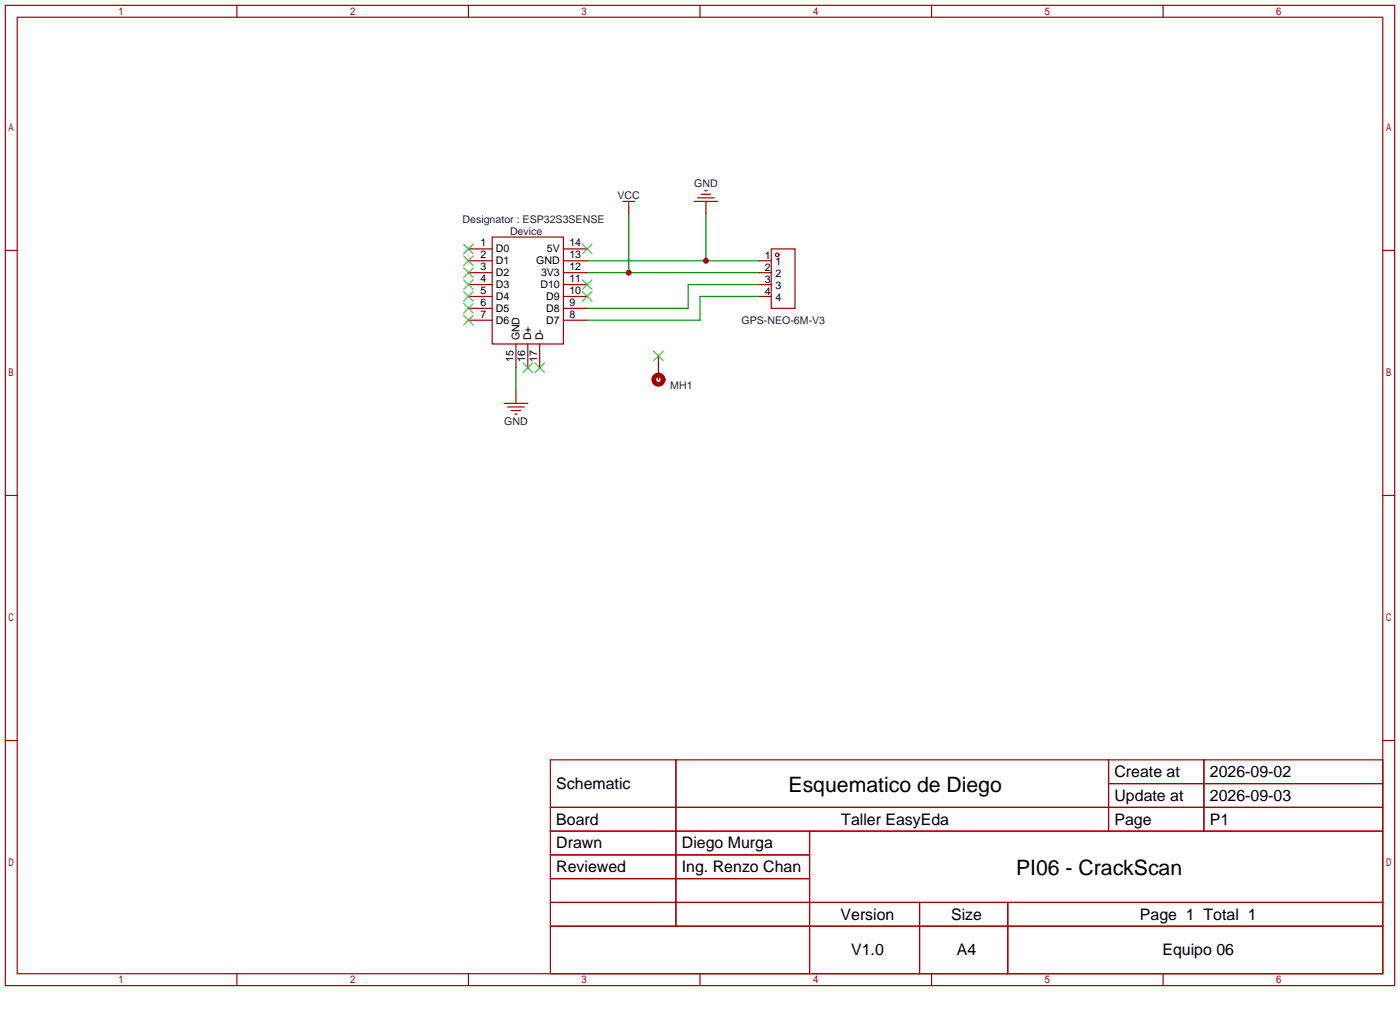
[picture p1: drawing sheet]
<svg xmlns="http://www.w3.org/2000/svg" width="299mm" height="219mm" viewBox="0 0 299 219" stroke-linecap="round" stroke-linejoin="round" font-family="sans-serif">
<g fill="none" stroke="#a10000" stroke-width=".25">
<path d="M1.1 1.1h297.2v209.6h-297.2zM3.7 3.7h292.1v204.5h-292.1zM50.7 1.1v2.6M100.2 1.1v2.6M149.7 1.1v2.6M199.3 1.1v2.6M248.8 1.1v2.6M1.1 53.5h2.6M105.3 50.7h15.2v22.8h-15.2zM295.8 53.5h2.5M1.1 105.9h2.6M295.8 105.9h2.5"/>
<path d="M1.1 158.3h2.6M295.8 158.3h2.5M117.7 162.4h178.1v45.8h-178.1zM117.7 172.6h178.1M117.7 177.7h178.1M144.6 162.4v35.6M173.2 177.7v30.5M237.1 162.4v15.3M237.1 167.5h58.7M257.5 162.4v15.3M117.7 182.8h55.5M117.7 192.9h178.1"/>
<path d="M117.7 187.8h55.5M117.7 198h178.1M196.7 192.9v15.3M215.6 192.9v15.3M50.7 208.2v2.5M100.2 208.2v2.5M149.7 208.2v2.5M199.3 208.2v2.5M248.8 208.2v2.5"/>
</g>
<g fill="none" stroke="#870000" stroke-width=".25">
<path d="M100.2 53.2h5.1M100.2 55.8h5.1M100.2 58.3h5.1M120.5 53.2h5.1M120.5 55.8h5.1M120.5 58.3h5.1M100.2 60.8h5.1M100.2 63.4h5.1M100.2 65.9h5.1M100.2 68.5h5.1M110.4 73.5v5.1M112.9 73.5v5.1"/>
<path d="M115.4 73.5v5.1M120.5 60.8h5.1M120.5 63.4h5.1M120.5 65.9h5.1M120.5 68.5h5.1"/>
</g>
<g fill="none" stroke="#3c3" stroke-width=".25">
<path d="M99.2 59.8l2 2M99.2 57.3l2 2M99.2 54.7l2 2.1M99.2 52.2l2 2M101.2 59.8l-2 2M101.2 57.3l-2 2M101.2 54.7l-2 2.1M101.2 52.2l-2 2M124.6 52.2l2 2M124.6 59.8l2 2M126.6 52.2l-2 2M126.6 59.8l-2 2"/>
<path d="M99.2 67.4l2 2.1M99.2 64.9l2 2M99.2 62.4l2 2M101.2 67.4l-2 2.1M101.2 64.9l-2 2M101.2 62.4l-2 2M111.9 77.6l2 2M113.9 77.6l-2 2M114.4 77.6l2.1 2M116.5 77.6l-2.1 2M124.6 62.4l2 2M126.6 62.4l-2 2"/>
</g>
<path d="M125.6 58.3h36.8M134.5 45.6v12.7" fill="none" stroke="#008700" stroke-width=".25"/>
<circle cx="134.5" cy="58.3" r=".63" fill="#c00"/>
<path d="M125.6 55.8h36.8M151 45.6v10.2" fill="none" stroke="#008700" stroke-width=".25"/>
<circle cx="151" cy="55.8" r=".63" fill="#c00"/>
<path d="M110.4 78.6v5.1M162.4 60.8h-15.2v5.1h-21.6M162.4 63.4h-12.7v5.1h-24.1" fill="none" stroke="#008700" stroke-width=".25"/>
<path d="M134.5 44.3v1.3M151 43.1v2.5M162.4 55.8h2.6M162.4 58.3h2.6M140.8 76.1v5.1M162.4 60.8h2.6M162.4 63.4h2.6M110.4 83.7v2.5" fill="none" stroke="#870000" stroke-width=".25"/>
<g fill="none" stroke="#a10000" stroke-width=".25">
<path d="M133.2 43.1h2.6M134.5 43.1v1.2M148.5 43.1h5M149.2 42.3h3.6M150 41.5h2M150.7 40.8h.6M165 53.2h5.1v12.7h-5.1zM107.8 86.2h5.1M108.6 87h3.5M109.3 87.8h2.1M110.1 88.5h.5"/>
<circle cx="166.2" cy="54.5" r=".38"/>
</g>
<path d="M139.8 75.1l2.1 2M141.9 75.1l-2.1 2" fill="none" stroke="#3c3" stroke-width=".25"/>
<circle cx="140.8" cy="81.2" r="1" fill="none" stroke="#a10000" stroke-width="1"/>
<g font-size="4.5">
<text x="168.7" y="169.2">Esquematico de Diego</text>
<text x="217.3" y="187">PI06 - CrackScan</text>
</g>
<g font-size="3.4">
<text x="238.4" y="166.1">Create at</text>
<text x="258.8" y="166.1">2026-09-02</text>
<text x="119" y="168.7">Schematic</text>
<text x="238.4" y="171.2">Update at</text>
<text x="258.8" y="171.2">2026-09-03</text>
<text x="119" y="176.3">Board</text>
<text x="180" y="176.3">Taller EasyEda</text>
<text x="238.4" y="176.3">Page</text>
<text x="258.8" y="176.3">P1</text>
<text x="119" y="181.4">Drawn</text>
<text x="145.9" y="181.4">Diego Murga</text>
<text x="119" y="186.5">Reviewed</text>
<text x="145.9" y="186.5">Ing. Renzo Chan</text>
<text x="179.8" y="196.6">Version</text>
<text x="203.5" y="196.6">Size</text>
<text x="243.8" y="196.6">Page 1 Total 1</text>
<text x="182.1" y="204.2">V1.0</text>
<text x="204.7" y="204.2">A4</text>
<text x="248.7" y="204.2">Equipo 06</text>
</g>
<g font-size="2.3" fill="#000080">
<text x="148.5" y="40">GND</text>
<text x="98.9" y="47.6">Designator : ESP32S3SENSE</text>
<text x="132.1" y="42.5">VCC</text>
<text x="109.1" y="50.1">Device</text>
<text x="158.6" y="69.2">GPS-NEO-6M-V3</text>
<text x="143.4" y="83.1">MH1</text>
<text x="107.8" y="90.8">GND</text>
</g>
<g font-size="2.3">
<text x="102.8" y="52.7">1</text>
<text x="106" y="53.9">D0</text>
<text x="117" y="53.9">5V</text>
<text x="121.8" y="52.7">14</text>
<text x="102.8" y="57.7">3</text>
<text x="102.8" y="55.2">2</text>
<text x="106" y="59">D2</text>
<text x="106" y="56.5">D1</text>
<text x="114.7" y="56.5">GND</text>
<text x="115.7" y="59">3V3</text>
<text x="121.8" y="55.2">13</text>
<text x="121.8" y="57.7">12</text>
<text x="163.6" y="55.4">1</text>
<text x="163.6" y="58">2</text>
<text x="165.9" y="56.7">1</text>
<text x="165.9" y="59.3">2</text>
<text x="102.8" y="65.4">6</text>
<text x="102.8" y="62.8">5</text>
<text x="102.8" y="60.3">4</text>
<text x="106" y="64.1">D4</text>
<text x="106" y="61.6">D3</text>
<text x="115.6" y="61.6">D10</text>
<text x="116.9" y="64.1">D9</text>
<text x="121.8" y="60.3">11</text>
<text x="121.8" y="62.8">10</text>
<text x="121.8" y="65.4">9</text>
<text x="163.6" y="60.5">3</text>
<text x="163.6" y="63.1">4</text>
<text x="165.9" y="61.8">3</text>
<text x="165.9" y="64.3">4</text>
<text x="102.8" y="67.9">7</text>
<text x="106" y="69.2">D6</text>
<text x="106" y="66.6">D5</text>
<text x="116.9" y="66.6">D8</text>
<text x="116.9" y="69.2">D7</text>
<text x="121.8" y="67.9">8</text>
<text x="109.8" y="77.3" transform="rotate(-90 109.8 77.3)">15</text>
<text x="111.1" y="72.8" transform="rotate(-90 111.1 72.8)">GND</text>
<text x="112.4" y="77.3" transform="rotate(-90 112.4 77.3)">16</text>
<text x="113.6" y="72.8" transform="rotate(-90 113.6 72.8)">D+</text>
<text x="114.9" y="77.3" transform="rotate(-90 114.9 77.3)">17</text>
<text x="116.2" y="72.8" transform="rotate(-90 116.2 72.8)">D-</text>
</g>
</svg>
